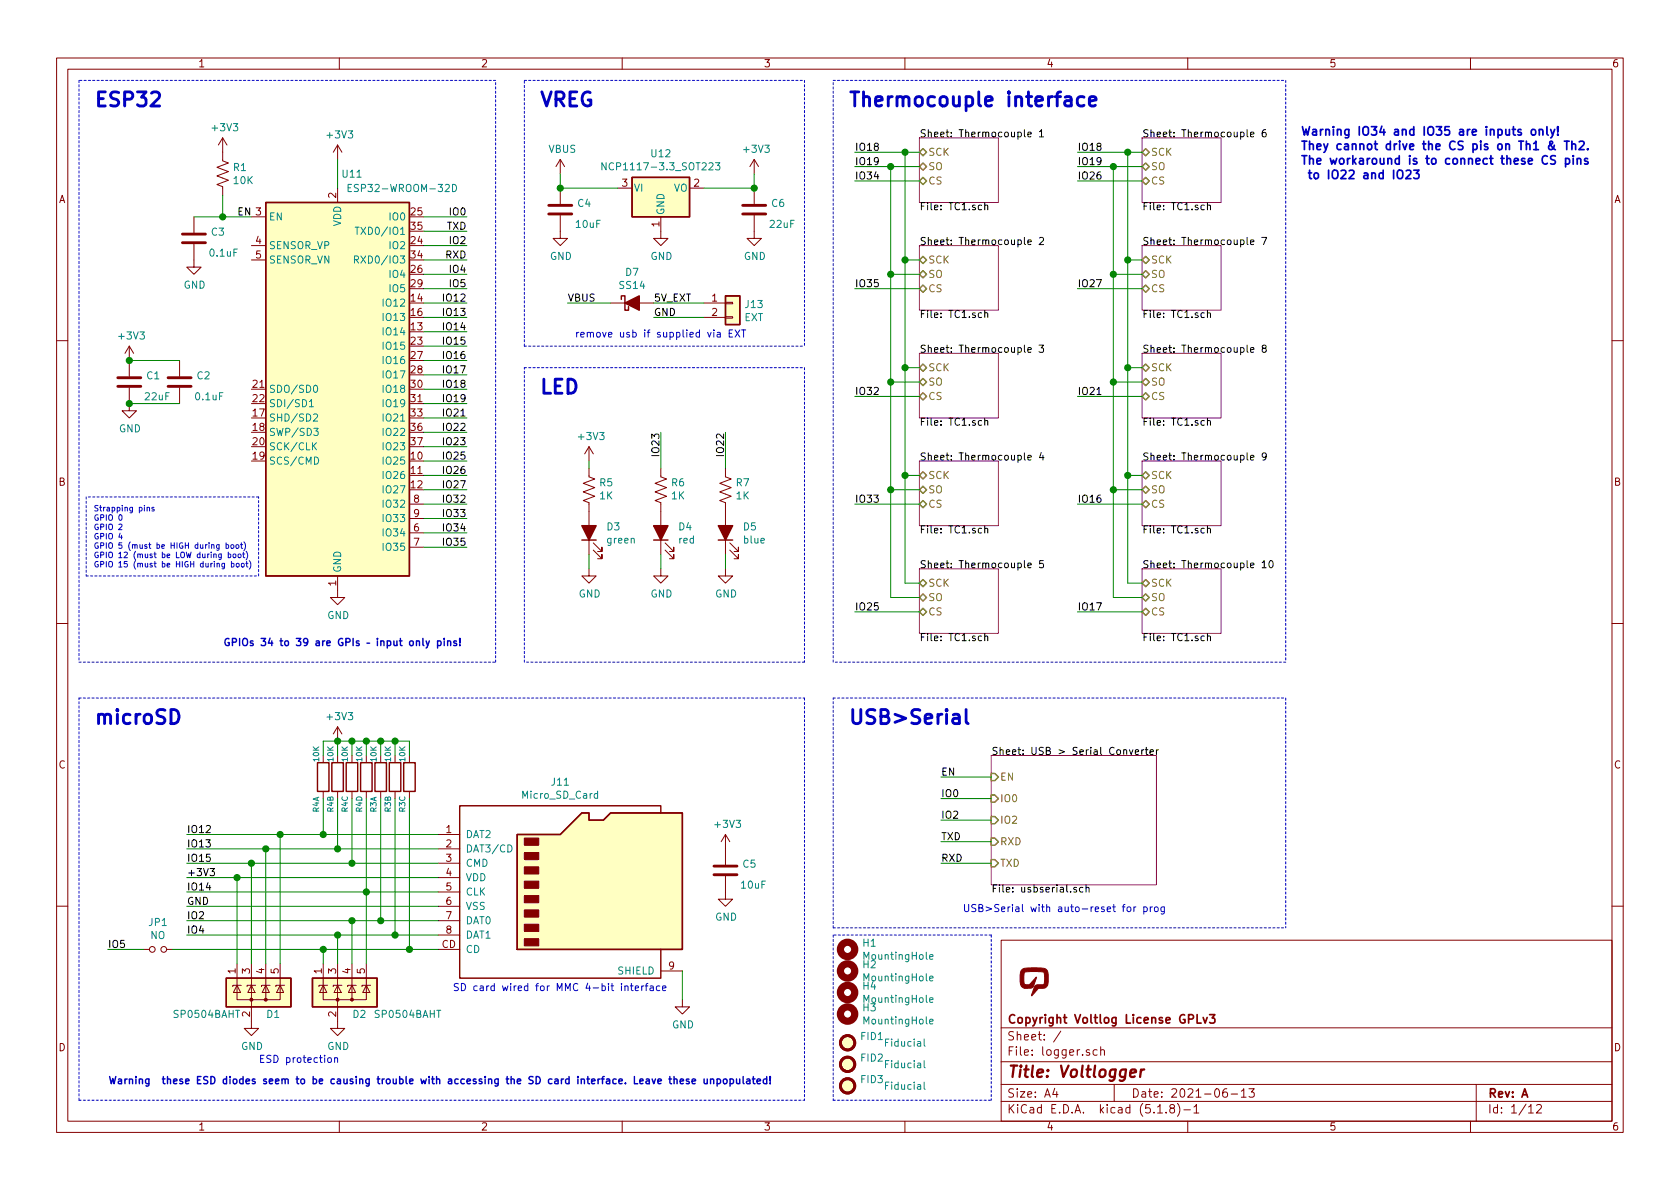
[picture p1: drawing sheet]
EESchema Schematic File Version 4
EELAYER 30 0
EELAYER END
$Descr A4 11693 8268
encoding utf-8
Sheet 1 12
Title "Voltlogger"
Date "2021-06-13"
Rev "A"
Comp "Copyright Voltlog License GPLv3"
Comment1 ""
Comment2 ""
Comment3 ""
Comment4 ""
$EndDescr
$Comp
L RF_Module:ESP32-WROOM-32D U11
U 1 1
P 2350 2700
F 0 "U11" H 2450 4200 50  0000 C CNN
F 1 "ESP32-WROOM-32D" H 2800 4100 50  0000 C CNN
F 2 "RF_Module:ESP32-WROOM-32" H 2350 1200 50  0001 C CNN
F 3 "https://www.espressif.com/sites/default/files/documentation/esp32-wroom-32d_esp32-wroom-32u_datasheet_en.pdf" H 2050 2750 50  0001 C CNN
	1    2350 2700
	1    0    0    -1  
$EndComp
$Comp
L Device:C C1
U 1 1
P 900 2650
F 0 "C1" H 1015 2696 50  0000 L CNN
F 1 "22uF" H 1000 2550 50  0000 L CNN
F 2 "Capacitor_SMD:C_0805_2012Metric" H 938 2500 50  0001 C CNN
F 3 "~" H 900 2650 50  0001 C CNN
	1    900  2650
	1    0    0    -1  
$EndComp
$Comp
L Device:C C2
U 1 1
P 1250 2650
F 0 "C2" H 1365 2696 50  0000 L CNN
F 1 "0.1uF" H 1350 2550 50  0000 L CNN
F 2 "Capacitor_SMD:C_0603_1608Metric" H 1288 2500 50  0001 C CNN
F 3 "~" H 1250 2650 50  0001 C CNN
	1    1250 2650
	1    0    0    -1  
$EndComp
$Comp
L Device:R_US R1
U 1 1
P 1550 1200
F 0 "R1" H 1618 1246 50  0000 L CNN
F 1 "10K" H 1618 1155 50  0000 L CNN
F 2 "Resistor_SMD:R_0603_1608Metric" V 1590 1190 50  0001 C CNN
F 3 "~" H 1550 1200 50  0001 C CNN
	1    1550 1200
	1    0    0    -1  
$EndComp
$Comp
L Device:C C3
U 1 1
P 1350 1650
F 0 "C3" H 1465 1696 50  0000 L CNN
F 1 "0.1uF" H 1450 1550 50  0000 L CNN
F 2 "Capacitor_SMD:C_0603_1608Metric" H 1388 1500 50  0001 C CNN
F 3 "~" H 1350 1650 50  0001 C CNN
	1    1350 1650
	1    0    0    -1  
$EndComp
$Comp
L power:+3V3 #PWR04
U 1 1
P 1550 1050
F 0 "#PWR04" H 1550 900 50  0001 C CNN
F 1 "+3V3" H 1565 1223 50  0000 C CNN
F 2 "" H 1550 1050 50  0001 C CNN
F 3 "" H 1550 1050 50  0001 C CNN
	1    1550 1050
	1    0    0    -1  
$EndComp
$Comp
L power:+3V3 #PWR05
U 1 1
P 2350 1100
F 0 "#PWR05" H 2350 950 50  0001 C CNN
F 1 "+3V3" H 2365 1273 50  0000 C CNN
F 2 "" H 2350 1100 50  0001 C CNN
F 3 "" H 2350 1100 50  0001 C CNN
	1    2350 1100
	1    0    0    -1  
$EndComp
Wire Wire Line
	2350 1300 2350 1100
Wire Wire Line
	1750 1500 1550 1500
Wire Wire Line
	1550 1350 1550 1500
Connection ~ 1550 1500
Wire Wire Line
	1550 1500 1350 1500
$Comp
L power:GND #PWR03
U 1 1
P 1350 1800
F 0 "#PWR03" H 1350 1550 50  0001 C CNN
F 1 "GND" H 1355 1627 50  0000 C CNN
F 2 "" H 1350 1800 50  0001 C CNN
F 3 "" H 1350 1800 50  0001 C CNN
	1    1350 1800
	1    0    0    -1  
$EndComp
$Comp
L power:GND #PWR06
U 1 1
P 2350 4100
F 0 "#PWR06" H 2350 3850 50  0001 C CNN
F 1 "GND" H 2355 3927 50  0000 C CNN
F 2 "" H 2350 4100 50  0001 C CNN
F 3 "" H 2350 4100 50  0001 C CNN
	1    2350 4100
	1    0    0    -1  
$EndComp
$Comp
L power:GND #PWR02
U 1 1
P 900 2800
F 0 "#PWR02" H 900 2550 50  0001 C CNN
F 1 "GND" H 905 2627 50  0000 C CNN
F 2 "" H 900 2800 50  0001 C CNN
F 3 "" H 900 2800 50  0001 C CNN
	1    900  2800
	1    0    0    -1  
$EndComp
$Comp
L power:+3V3 #PWR01
U 1 1
P 900 2500
F 0 "#PWR01" H 900 2350 50  0001 C CNN
F 1 "+3V3" H 915 2673 50  0000 C CNN
F 2 "" H 900 2500 50  0001 C CNN
F 3 "" H 900 2500 50  0001 C CNN
	1    900  2500
	1    0    0    -1  
$EndComp
Wire Wire Line
	900  2500 1250 2500
Connection ~ 900  2500
Wire Wire Line
	1250 2800 900  2800
Connection ~ 900  2800
Text Label 1650 1500 0    50   ~ 0
EN
Wire Wire Line
	3250 1500 2950 1500
Text Label 3250 1500 2    50   ~ 0
IO0
Wire Wire Line
	3250 1600 2950 1600
Wire Wire Line
	3250 1800 2950 1800
Text Label 3250 1600 2    50   ~ 0
TXD
Text Label 3250 1800 2    50   ~ 0
RXD
$Comp
L Device:LED_ALT D3
U 1 1
P 4100 3700
F 0 "D3" V 4139 3582 50  0000 R CNN
F 1 "green" V 4048 3582 50  0000 R CNN
F 2 "LED_SMD:LED_0603_1608Metric" H 4100 3700 50  0001 C CNN
F 3 "~" H 4100 3700 50  0001 C CNN
	1    4100 3700
	0    -1   -1   0   
$EndComp
$Comp
L Device:R_US R5
U 1 1
P 4100 3400
F 0 "R5" H 4032 3354 50  0000 R CNN
F 1 "1K" H 4032 3445 50  0000 R CNN
F 2 "Resistor_SMD:R_0603_1608Metric" V 4140 3390 50  0001 C CNN
F 3 "~" H 4100 3400 50  0001 C CNN
	1    4100 3400
	-1   0    0    1   
$EndComp
$Comp
L power:+3V3 #PWR010
U 1 1
P 4100 3200
F 0 "#PWR010" H 4100 3050 50  0001 C CNN
F 1 "+3V3" H 4115 3373 50  0000 C CNN
F 2 "" H 4100 3200 50  0001 C CNN
F 3 "" H 4100 3200 50  0001 C CNN
	1    4100 3200
	1    0    0    -1  
$EndComp
$Comp
L power:GND #PWR011
U 1 1
P 4100 3950
F 0 "#PWR011" H 4100 3700 50  0001 C CNN
F 1 "GND" H 4105 3777 50  0000 C CNN
F 2 "" H 4100 3950 50  0001 C CNN
F 3 "" H 4100 3950 50  0001 C CNN
	1    4100 3950
	1    0    0    -1  
$EndComp
Wire Wire Line
	4100 3950 4100 3850
$Comp
L Device:LED_ALT D4
U 1 1
P 4600 3700
F 0 "D4" V 4639 3582 50  0000 R CNN
F 1 "red" V 4548 3582 50  0000 R CNN
F 2 "LED_SMD:LED_0603_1608Metric" H 4600 3700 50  0001 C CNN
F 3 "~" H 4600 3700 50  0001 C CNN
	1    4600 3700
	0    -1   -1   0   
$EndComp
$Comp
L power:GND #PWR012
U 1 1
P 4600 3950
F 0 "#PWR012" H 4600 3700 50  0001 C CNN
F 1 "GND" H 4605 3777 50  0000 C CNN
F 2 "" H 4600 3950 50  0001 C CNN
F 3 "" H 4600 3950 50  0001 C CNN
	1    4600 3950
	1    0    0    -1  
$EndComp
$Comp
L Device:R_US R6
U 1 1
P 4600 3400
F 0 "R6" H 4532 3354 50  0000 R CNN
F 1 "1K" H 4532 3445 50  0000 R CNN
F 2 "Resistor_SMD:R_0603_1608Metric" V 4640 3390 50  0001 C CNN
F 3 "~" H 4600 3400 50  0001 C CNN
	1    4600 3400
	-1   0    0    1   
$EndComp
Wire Wire Line
	4600 3850 4600 3950
Wire Wire Line
	4600 3250 4600 3000
Wire Wire Line
	4100 3250 4100 3200
Wire Wire Line
	5950 1250 6400 1250
Text Label 5950 1050 0    50   ~ 0
IO18
Text Label 5950 1150 0    50   ~ 0
IO19
Text Label 5950 1250 0    50   ~ 0
IO34
$Sheet
S 6400 1700 550  450 
U 5FD5C0FE
F0 "Thermocouple 2" 50
F1 "TC1.sch" 50
F2 "SCK" B L 6400 1800 50 
F3 "SO" B L 6400 1900 50 
F4 "CS" B L 6400 2000 50 
$EndSheet
Wire Wire Line
	6400 1800 6300 1800
Wire Wire Line
	6300 1800 6300 1050
Connection ~ 6300 1050
Wire Wire Line
	6300 1050 6400 1050
Wire Wire Line
	6200 1900 6400 1900
$Sheet
S 6400 2450 550  450 
U 5FD5D3B2
F0 "Thermocouple 3" 50
F1 "TC1.sch" 50
F2 "SCK" B L 6400 2550 50 
F3 "SO" B L 6400 2650 50 
F4 "CS" B L 6400 2750 50 
$EndSheet
$Sheet
S 6400 3200 550  450 
U 5FD5D763
F0 "Thermocouple 4" 50
F1 "TC1.sch" 50
F2 "SCK" B L 6400 3300 50 
F3 "SO" B L 6400 3400 50 
F4 "CS" B L 6400 3500 50 
$EndSheet
$Sheet
S 6400 3950 550  450 
U 5FD5DA58
F0 "Thermocouple 5" 50
F1 "TC1.sch" 50
F2 "SCK" B L 6400 4050 50 
F3 "SO" B L 6400 4150 50 
F4 "CS" B L 6400 4250 50 
$EndSheet
Wire Wire Line
	6300 1800 6300 2550
Wire Wire Line
	6300 4050 6400 4050
Connection ~ 6300 1800
Wire Wire Line
	6400 4150 6200 4150
Wire Wire Line
	6200 4150 6200 3400
Wire Wire Line
	6400 2550 6300 2550
Connection ~ 6300 2550
Wire Wire Line
	6300 2550 6300 3300
Wire Wire Line
	6400 2650 6200 2650
Connection ~ 6200 2650
Wire Wire Line
	6200 2650 6200 1900
Wire Wire Line
	6400 3300 6300 3300
Connection ~ 6300 3300
Wire Wire Line
	6300 3300 6300 4050
Wire Wire Line
	6400 3400 6200 3400
Connection ~ 6200 3400
Wire Wire Line
	6200 3400 6200 2650
Wire Wire Line
	6400 2000 5950 2000
Wire Wire Line
	5950 2750 6400 2750
Wire Wire Line
	5950 3500 6400 3500
Wire Wire Line
	5950 4250 6400 4250
Wire Wire Line
	7500 1250 7950 1250
Text Label 7500 1050 0    50   ~ 0
IO18
Text Label 7500 1150 0    50   ~ 0
IO19
Text Label 7500 1250 0    50   ~ 0
IO26
$Sheet
S 7950 950  550  450 
U 5FD6293D
F0 "Thermocouple 6" 50
F1 "TC1.sch" 50
F2 "SCK" B L 7950 1050 50 
F3 "SO" B L 7950 1150 50 
F4 "CS" B L 7950 1250 50 
$EndSheet
Wire Wire Line
	7500 1150 7750 1150
$Sheet
S 7950 1700 550  450 
U 5FD62944
F0 "Thermocouple 7" 50
F1 "TC1.sch" 50
F2 "SCK" B L 7950 1800 50 
F3 "SO" B L 7950 1900 50 
F4 "CS" B L 7950 2000 50 
$EndSheet
Wire Wire Line
	7950 1800 7850 1800
Wire Wire Line
	7850 1800 7850 1050
Connection ~ 7850 1050
Wire Wire Line
	7850 1050 7950 1050
Wire Wire Line
	7750 1900 7950 1900
$Sheet
S 7950 2450 550  450 
U 5FD62951
F0 "Thermocouple 8" 50
F1 "TC1.sch" 50
F2 "SCK" B L 7950 2550 50 
F3 "SO" B L 7950 2650 50 
F4 "CS" B L 7950 2750 50 
$EndSheet
$Sheet
S 7950 3200 550  450 
U 5FD62956
F0 "Thermocouple 9" 50
F1 "TC1.sch" 50
F2 "SCK" B L 7950 3300 50 
F3 "SO" B L 7950 3400 50 
F4 "CS" B L 7950 3500 50 
$EndSheet
$Sheet
S 7950 3950 550  450 
U 5FD6295B
F0 "Thermocouple 10" 50
F1 "TC1.sch" 50
F2 "SCK" B L 7950 4050 50 
F3 "SO" B L 7950 4150 50 
F4 "CS" B L 7950 4250 50 
$EndSheet
Wire Wire Line
	7850 1800 7850 2550
Wire Wire Line
	7850 4050 7950 4050
Connection ~ 7850 1800
Wire Wire Line
	7950 4150 7750 4150
Wire Wire Line
	7750 4150 7750 3400
Wire Wire Line
	7950 2550 7850 2550
Connection ~ 7850 2550
Wire Wire Line
	7850 2550 7850 3300
Wire Wire Line
	7950 2650 7750 2650
Connection ~ 7750 2650
Wire Wire Line
	7750 2650 7750 1900
Wire Wire Line
	7950 3300 7850 3300
Connection ~ 7850 3300
Wire Wire Line
	7850 3300 7850 4050
Wire Wire Line
	7950 3400 7750 3400
Connection ~ 7750 3400
Wire Wire Line
	7750 3400 7750 2650
Wire Wire Line
	7950 2000 7500 2000
Wire Wire Line
	7500 2750 7950 2750
Wire Wire Line
	7500 3500 7950 3500
Wire Wire Line
	7500 4250 7950 4250
Text Label 5950 2000 0    50   ~ 0
IO35
Text Label 5950 2750 0    50   ~ 0
IO32
Text Label 5950 3500 0    50   ~ 0
IO33
Text Label 5950 4250 0    50   ~ 0
IO25
Text Label 7500 2000 0    50   ~ 0
IO27
Wire Wire Line
	6550 5400 6900 5400
Wire Wire Line
	6550 5550 6900 5550
Wire Wire Line
	6550 5850 6900 5850
Wire Wire Line
	6550 6000 6900 6000
Text Label 6550 5400 0    50   ~ 0
EN
Text Label 6550 5550 0    50   ~ 0
IO0
Text Label 6550 6000 0    50   ~ 0
RXD
Text Label 6550 5850 0    50   ~ 0
TXD
Text Notes 3150 6900 0    50   ~ 0
SD card wired for MMC 4-bit interface
Wire Wire Line
	6550 5700 6900 5700
Text Label 6550 5700 0    50   ~ 0
IO2
Wire Wire Line
	3250 1700 2950 1700
Text Label 3250 1700 2    50   ~ 0
IO2
$Comp
L Device:C C5
U 1 1
P 5050 6050
F 0 "C5" H 5165 6096 50  0000 L CNN
F 1 "10uF" H 5150 5950 50  0000 L CNN
F 2 "Capacitor_SMD:C_0805_2012Metric" H 5088 5900 50  0001 C CNN
F 3 "~" H 5050 6050 50  0001 C CNN
	1    5050 6050
	1    0    0    -1  
$EndComp
$Comp
L power:+3V3 #PWR017
U 1 1
P 5050 5900
F 0 "#PWR017" H 5050 5750 50  0001 C CNN
F 1 "+3V3" H 5065 6073 50  0000 C CNN
F 2 "" H 5050 5900 50  0001 C CNN
F 3 "" H 5050 5900 50  0001 C CNN
	1    5050 5900
	1    0    0    -1  
$EndComp
$Comp
L power:GND #PWR018
U 1 1
P 5050 6200
F 0 "#PWR018" H 5050 5950 50  0001 C CNN
F 1 "GND" H 5055 6027 50  0000 C CNN
F 2 "" H 5050 6200 50  0001 C CNN
F 3 "" H 5050 6200 50  0001 C CNN
	1    5050 6200
	1    0    0    -1  
$EndComp
Wire Wire Line
	1300 6000 1750 6000
Wire Wire Line
	1300 6300 3050 6300
Text Label 1300 6100 0    50   ~ 0
+3V3
Text Label 1300 6300 0    50   ~ 0
GND
$Comp
L Power_Protection:SP0504BAHT D2
U 1 1
P 2350 6900
F 0 "D2" H 2450 6750 50  0000 L CNN
F 1 "SP0504BAHT" H 2600 6750 50  0000 L CNN
F 2 "Package_TO_SOT_SMD:SOT-23-5" H 2650 6850 50  0001 L CNN
F 3 "http://www.littelfuse.com/~/media/files/littelfuse/technical%20resources/documents/data%20sheets/sp05xxba.pdf" H 2475 7025 50  0001 C CNN
	1    2350 6900
	1    0    0    -1  
$EndComp
$Comp
L Power_Protection:SP0504BAHT D1
U 1 1
P 1750 6900
F 0 "D1" H 1850 6750 50  0000 L CNN
F 1 "SP0504BAHT" H 1200 6750 50  0000 L CNN
F 2 "Package_TO_SOT_SMD:SOT-23-5" H 2050 6850 50  0001 L CNN
F 3 "http://www.littelfuse.com/~/media/files/littelfuse/technical%20resources/documents/data%20sheets/sp05xxba.pdf" H 1875 7025 50  0001 C CNN
	1    1750 6900
	1    0    0    -1  
$EndComp
$Comp
L power:GND #PWR09
U 1 1
P 2350 7100
F 0 "#PWR09" H 2350 6850 50  0001 C CNN
F 1 "GND" H 2355 6927 50  0000 C CNN
F 2 "" H 2350 7100 50  0001 C CNN
F 3 "" H 2350 7100 50  0001 C CNN
	1    2350 7100
	1    0    0    -1  
$EndComp
$Comp
L power:GND #PWR07
U 1 1
P 1750 7100
F 0 "#PWR07" H 1750 6850 50  0001 C CNN
F 1 "GND" H 1755 6927 50  0000 C CNN
F 2 "" H 1750 7100 50  0001 C CNN
F 3 "" H 1750 7100 50  0001 C CNN
	1    1750 7100
	1    0    0    -1  
$EndComp
Connection ~ 2350 5900
Wire Wire Line
	2350 5900 3050 5900
$Comp
L power:GND #PWR014
U 1 1
P 4750 6950
F 0 "#PWR014" H 4750 6700 50  0001 C CNN
F 1 "GND" H 4755 6777 50  0000 C CNN
F 2 "" H 4750 6950 50  0001 C CNN
F 3 "" H 4750 6950 50  0001 C CNN
	1    4750 6950
	1    0    0    -1  
$EndComp
$Comp
L Regulator_Linear:NCP1117-3.3_SOT223 U12
U 1 1
P 4600 1300
F 0 "U12" H 4600 1542 50  0000 C CNN
F 1 "NCP1117-3.3_SOT223" H 4600 1451 50  0000 C CNN
F 2 "Package_TO_SOT_SMD:SOT-223-3_TabPin2" H 4600 1500 50  0001 C CNN
F 3 "http://www.onsemi.com/pub_link/Collateral/NCP1117-D.PDF" H 4700 1050 50  0001 C CNN
	1    4600 1300
	1    0    0    -1  
$EndComp
$Comp
L Device:C C4
U 1 1
P 3900 1450
F 0 "C4" H 4015 1496 50  0000 L CNN
F 1 "10uF" H 4000 1350 50  0000 L CNN
F 2 "Capacitor_SMD:C_0805_2012Metric" H 3938 1300 50  0001 C CNN
F 3 "~" H 3900 1450 50  0001 C CNN
	1    3900 1450
	1    0    0    -1  
$EndComp
$Comp
L Device:C C6
U 1 1
P 5250 1450
F 0 "C6" H 5365 1496 50  0000 L CNN
F 1 "22uF" H 5350 1350 50  0000 L CNN
F 2 "Capacitor_SMD:C_0805_2012Metric" H 5288 1300 50  0001 C CNN
F 3 "~" H 5250 1450 50  0001 C CNN
	1    5250 1450
	1    0    0    -1  
$EndComp
$Comp
L power:GND #PWR019
U 1 1
P 4600 1600
F 0 "#PWR019" H 4600 1350 50  0001 C CNN
F 1 "GND" H 4605 1427 50  0000 C CNN
F 2 "" H 4600 1600 50  0001 C CNN
F 3 "" H 4600 1600 50  0001 C CNN
	1    4600 1600
	1    0    0    -1  
$EndComp
$Comp
L power:GND #PWR016
U 1 1
P 3900 1600
F 0 "#PWR016" H 3900 1350 50  0001 C CNN
F 1 "GND" H 3905 1427 50  0000 C CNN
F 2 "" H 3900 1600 50  0001 C CNN
F 3 "" H 3900 1600 50  0001 C CNN
	1    3900 1600
	1    0    0    -1  
$EndComp
$Comp
L power:GND #PWR021
U 1 1
P 5250 1600
F 0 "#PWR021" H 5250 1350 50  0001 C CNN
F 1 "GND" H 5255 1427 50  0000 C CNN
F 2 "" H 5250 1600 50  0001 C CNN
F 3 "" H 5250 1600 50  0001 C CNN
	1    5250 1600
	1    0    0    -1  
$EndComp
Wire Wire Line
	3900 1300 4300 1300
Wire Wire Line
	4900 1300 5250 1300
$Comp
L power:+3V3 #PWR020
U 1 1
P 5250 1200
F 0 "#PWR020" H 5250 1050 50  0001 C CNN
F 1 "+3V3" H 5265 1373 50  0000 C CNN
F 2 "" H 5250 1200 50  0001 C CNN
F 3 "" H 5250 1200 50  0001 C CNN
	1    5250 1200
	1    0    0    -1  
$EndComp
Wire Wire Line
	5250 1300 5250 1200
Connection ~ 5250 1300
$Comp
L power:VBUS #PWR015
U 1 1
P 3900 1200
F 0 "#PWR015" H 3900 1050 50  0001 C CNN
F 1 "VBUS" H 3915 1373 50  0000 C CNN
F 2 "" H 3900 1200 50  0001 C CNN
F 3 "" H 3900 1200 50  0001 C CNN
	1    3900 1200
	1    0    0    -1  
$EndComp
Wire Wire Line
	3900 1300 3900 1200
Connection ~ 3900 1300
Text Label 1300 5800 0    50   ~ 0
IO12
Text Label 1300 5900 0    50   ~ 0
IO13
Text Label 1300 6000 0    50   ~ 0
IO15
Text Label 1300 6200 0    50   ~ 0
IO14
Text Label 1300 6400 0    50   ~ 0
IO2
Text Label 1300 6500 0    50   ~ 0
IO4
Wire Wire Line
	3250 2100 2950 2100
Wire Wire Line
	3250 2200 2950 2200
Wire Wire Line
	3250 2300 2950 2300
Wire Wire Line
	3250 2400 2950 2400
Text Label 3250 2100 2    50   ~ 0
IO12
Text Label 3250 2200 2    50   ~ 0
IO13
Text Label 3250 2300 2    50   ~ 0
IO14
Text Label 3250 2400 2    50   ~ 0
IO15
Wire Wire Line
	3250 1900 2950 1900
Text Label 3250 1900 2    50   ~ 0
IO4
$Comp
L logger-rescue:R_Pack04_Split-Device R3
U 1 1
P 2650 5400
F 0 "R3" V 2600 5150 39  0000 L CNN
F 1 "10K" V 2600 5500 39  0000 L CNN
F 2 "Resistor_SMD:R_Array_Convex_4x0603" V 2580 5400 50  0001 C CNN
F 3 "~" H 2650 5400 50  0001 C CNN
	1    2650 5400
	1    0    0    -1  
$EndComp
$Comp
L logger-rescue:R_Pack04_Split-Device R3
U 2 1
P 2750 5400
F 0 "R3" V 2700 5150 39  0000 L CNN
F 1 "10K" V 2700 5500 39  0000 L CNN
F 2 "Resistor_SMD:R_Array_Convex_4x0603" V 2680 5400 50  0001 C CNN
F 3 "~" H 2750 5400 50  0001 C CNN
	2    2750 5400
	1    0    0    -1  
$EndComp
$Comp
L logger-rescue:R_Pack04_Split-Device R3
U 3 1
P 2850 5400
F 0 "R3" V 2800 5150 39  0000 L CNN
F 1 "10K" V 2800 5500 39  0000 L CNN
F 2 "Resistor_SMD:R_Array_Convex_4x0603" V 2780 5400 50  0001 C CNN
F 3 "~" H 2850 5400 50  0001 C CNN
	3    2850 5400
	1    0    0    -1  
$EndComp
$Comp
L logger-rescue:R_Pack04_Split-Device R4
U 1 1
P 2250 5400
F 0 "R4" V 2200 5150 39  0000 L CNN
F 1 "10K" V 2200 5500 39  0000 L CNN
F 2 "Resistor_SMD:R_Array_Convex_4x0603" V 2180 5400 50  0001 C CNN
F 3 "~" H 2250 5400 50  0001 C CNN
	1    2250 5400
	1    0    0    -1  
$EndComp
Wire Wire Line
	2350 5250 2350 5150
Wire Wire Line
	2350 5150 2450 5150
Wire Wire Line
	2750 5250 2750 5150
Wire Wire Line
	2650 5250 2650 5150
Connection ~ 2650 5150
Wire Wire Line
	2650 5150 2750 5150
Wire Wire Line
	2550 5250 2550 5150
Connection ~ 2550 5150
Wire Wire Line
	2550 5150 2650 5150
Wire Wire Line
	2450 5250 2450 5150
Connection ~ 2450 5150
Wire Wire Line
	2450 5150 2550 5150
$Comp
L power:+3V3 #PWR08
U 1 1
P 2350 5150
F 0 "#PWR08" H 2350 5000 50  0001 C CNN
F 1 "+3V3" H 2365 5323 50  0000 C CNN
F 2 "" H 2350 5150 50  0001 C CNN
F 3 "" H 2350 5150 50  0001 C CNN
	1    2350 5150
	1    0    0    -1  
$EndComp
Connection ~ 2350 5150
Wire Wire Line
	2350 5550 2350 5900
Wire Wire Line
	2450 5550 2450 6000
Connection ~ 2450 6000
Wire Wire Line
	2450 6000 3050 6000
Wire Wire Line
	1300 6200 2550 6200
Connection ~ 2550 6200
Wire Wire Line
	2550 6200 3050 6200
Wire Wire Line
	2550 5550 2550 6200
Wire Wire Line
	2650 5550 2650 6400
Connection ~ 2650 6400
Wire Wire Line
	2650 6400 3050 6400
Wire Wire Line
	2750 5550 2750 6500
Connection ~ 2750 6500
Wire Wire Line
	2750 6500 3050 6500
Wire Wire Line
	3250 2700 2950 2700
Text Label 3250 2700 2    50   ~ 0
IO18
Wire Wire Line
	3250 2800 2950 2800
Text Label 3250 2800 2    50   ~ 0
IO19
Wire Wire Line
	3250 2900 2950 2900
Wire Wire Line
	3250 3000 2950 3000
Wire Wire Line
	3250 3100 2950 3100
Wire Wire Line
	3250 3200 2950 3200
Wire Wire Line
	3250 3300 2950 3300
Wire Wire Line
	3250 3400 2950 3400
Wire Wire Line
	3250 3500 2950 3500
Wire Wire Line
	3250 3600 2950 3600
Wire Wire Line
	3250 3700 2950 3700
Wire Wire Line
	3250 3800 2950 3800
Text Label 3250 2900 2    50   ~ 0
IO21
Text Label 3250 3000 2    50   ~ 0
IO22
Text Label 3250 3100 2    50   ~ 0
IO23
Text Label 3250 3200 2    50   ~ 0
IO25
Text Label 3250 3300 2    50   ~ 0
IO26
Text Label 3250 3400 2    50   ~ 0
IO27
Text Label 3250 3500 2    50   ~ 0
IO32
Text Label 3250 3600 2    50   ~ 0
IO33
Text Label 3250 3700 2    50   ~ 0
IO34
Text Label 3250 3800 2    50   ~ 0
IO35
Text Notes 650  3950 0    39   ~ 0
Strapping pins\nGPIO 0\nGPIO 2\nGPIO 4\nGPIO 5 (must be HIGH during boot)\nGPIO 12 (must be LOW during boot)\nGPIO 15 (must be HIGH during boot)
Wire Notes Line
	600  4000 1800 4000
Wire Notes Line
	1800 4000 1800 3450
Wire Notes Line
	1800 3450 600  3450
Wire Notes Line
	600  3450 600  4000
Wire Wire Line
	3250 2500 2950 2500
Text Label 3250 2500 2    50   ~ 0
IO16
Text Label 4600 3000 3    50   ~ 0
IO23
$Comp
L Device:LED_ALT D5
U 1 1
P 5050 3700
F 0 "D5" V 5089 3582 50  0000 R CNN
F 1 "blue" V 4998 3582 50  0000 R CNN
F 2 "LED_SMD:LED_0603_1608Metric" H 5050 3700 50  0001 C CNN
F 3 "~" H 5050 3700 50  0001 C CNN
	1    5050 3700
	0    -1   -1   0   
$EndComp
$Comp
L power:GND #PWR013
U 1 1
P 5050 3950
F 0 "#PWR013" H 5050 3700 50  0001 C CNN
F 1 "GND" H 5055 3777 50  0000 C CNN
F 2 "" H 5050 3950 50  0001 C CNN
F 3 "" H 5050 3950 50  0001 C CNN
	1    5050 3950
	1    0    0    -1  
$EndComp
$Comp
L Device:R_US R7
U 1 1
P 5050 3400
F 0 "R7" H 4982 3354 50  0000 R CNN
F 1 "1K" H 4982 3445 50  0000 R CNN
F 2 "Resistor_SMD:R_0603_1608Metric" V 5090 3390 50  0001 C CNN
F 3 "~" H 5050 3400 50  0001 C CNN
	1    5050 3400
	-1   0    0    1   
$EndComp
Wire Wire Line
	5050 3850 5050 3950
Wire Wire Line
	5050 3250 5050 3000
Text Label 5050 3000 3    50   ~ 0
IO22
Wire Wire Line
	3250 2600 2950 2600
Text Label 3250 2600 2    50   ~ 0
IO17
$Comp
L voltlog:Micro_SD_Card J11
U 1 1
P 3950 6150
F 0 "J11" H 3900 6867 50  0000 C CNN
F 1 "Micro_SD_Card" H 3900 6776 50  0000 C CNN
F 2 "Voltlog:XKTF-015-N" H 5100 6450 50  0001 C CNN
F 3 "http://katalog.we-online.de/em/datasheet/693072010801.pdf" H 3950 6150 50  0001 C CNN
	1    3950 6150
	1    0    0    -1  
$EndComp
Wire Wire Line
	4750 6750 4750 6950
Wire Wire Line
	3050 6600 2850 6600
Wire Wire Line
	750  6600 1000 6600
Text Label 750  6600 0    50   ~ 0
IO5
Wire Wire Line
	3250 2000 2950 2000
Text Label 3250 2000 2    50   ~ 0
IO5
$Comp
L Device:Jumper_NO_Small JP1
U 1 1
P 1100 6600
F 0 "JP1" H 1100 6415 50  0000 C CNN
F 1 "NO" H 1100 6506 50  0000 C CNN
F 2 "Jumper:SolderJumper-2_P1.3mm_Open_TrianglePad1.0x1.5mm" H 1100 6600 50  0001 C CNN
F 3 "~" H 1100 6600 50  0001 C CNN
	1    1100 6600
	-1   0    0    1   
$EndComp
$Comp
L logger-rescue:R_Pack04_Split-Device R4
U 2 1
P 2350 5400
F 0 "R4" V 2300 5150 39  0000 L CNN
F 1 "10K" V 2300 5500 39  0000 L CNN
F 2 "Resistor_SMD:R_Array_Convex_4x0603" V 2280 5400 50  0001 C CNN
F 3 "~" H 2350 5400 50  0001 C CNN
	2    2350 5400
	1    0    0    -1  
$EndComp
Wire Wire Line
	2750 5150 2850 5150
Wire Wire Line
	2850 5150 2850 5250
Connection ~ 2750 5150
Wire Wire Line
	2850 5550 2850 6600
Connection ~ 2850 6600
$Sheet
S 6900 5250 1150 900 
U 5FDC7766
F0 "USB > Serial Converter" 50
F1 "usbserial.sch" 50
F2 "EN" I L 6900 5400 50 
F3 "IO0" I L 6900 5550 50 
F4 "RXD" I L 6900 5850 50 
F5 "TXD" I L 6900 6000 50 
F6 "IO2" I L 6900 5700 50 
$EndSheet
$Comp
L Device:D_Schottky_ALT D7
U 1 1
P 4400 2100
F 0 "D7" H 4400 2316 50  0000 C CNN
F 1 "SS14" H 4400 2225 50  0000 C CNN
F 2 "Diode_SMD:D_SMA" H 4400 2100 50  0001 C CNN
F 3 "~" H 4400 2100 50  0001 C CNN
	1    4400 2100
	1    0    0    -1  
$EndComp
$Comp
L Connector_Generic:Conn_01x02 J13
U 1 1
P 5100 2100
F 0 "J13" H 5180 2092 50  0000 L CNN
F 1 "EXT" H 5180 2001 50  0000 L CNN
F 2 "Connector_PinHeader_2.54mm:PinHeader_1x02_P2.54mm_Vertical" H 5100 2100 50  0001 C CNN
F 3 "~" H 5100 2100 50  0001 C CNN
	1    5100 2100
	1    0    0    -1  
$EndComp
Wire Wire Line
	4550 2100 4900 2100
Wire Wire Line
	4900 2200 4550 2200
Text Label 4550 2200 0    50   ~ 0
GND
Text Label 4550 2100 0    50   ~ 0
5V_EXT
Wire Wire Line
	3950 2100 4250 2100
Text Label 3950 2100 0    50   ~ 0
VBUS
$Comp
L Mechanical:MountingHole H2
U 1 1
P 5900 6750
F 0 "H2" H 6000 6796 50  0000 L CNN
F 1 "MountingHole" H 6000 6705 50  0000 L CNN
F 2 "MountingHole:MountingHole_3.2mm_M3_ISO7380_Pad" H 5900 6750 50  0001 C CNN
F 3 "~" H 5900 6750 50  0001 C CNN
	1    5900 6750
	1    0    0    -1  
$EndComp
$Comp
L Mechanical:MountingHole H1
U 1 1
P 5900 6600
F 0 "H1" H 6000 6646 50  0000 L CNN
F 1 "MountingHole" H 6000 6555 50  0000 L CNN
F 2 "MountingHole:MountingHole_3.2mm_M3_ISO7380_Pad" H 5900 6600 50  0001 C CNN
F 3 "~" H 5900 6600 50  0001 C CNN
	1    5900 6600
	1    0    0    -1  
$EndComp
$Comp
L Mechanical:MountingHole H4
U 1 1
P 5900 6900
F 0 "H4" H 6000 6946 50  0000 L CNN
F 1 "MountingHole" H 6000 6855 50  0000 L CNN
F 2 "MountingHole:MountingHole_3.2mm_M3_ISO7380_Pad" H 5900 6900 50  0001 C CNN
F 3 "~" H 5900 6900 50  0001 C CNN
	1    5900 6900
	1    0    0    -1  
$EndComp
$Comp
L Mechanical:MountingHole H3
U 1 1
P 5900 7050
F 0 "H3" H 6000 7096 50  0000 L CNN
F 1 "MountingHole" H 6000 7005 50  0000 L CNN
F 2 "MountingHole:MountingHole_3.2mm_M3_ISO7380_Pad" H 5900 7050 50  0001 C CNN
F 3 "~" H 5900 7050 50  0001 C CNN
	1    5900 7050
	1    0    0    -1  
$EndComp
Wire Wire Line
	1300 5800 1950 5800
Wire Wire Line
	1200 6600 2250 6600
Wire Wire Line
	1950 6700 1950 5800
Connection ~ 1950 5800
Wire Wire Line
	1950 5800 2250 5800
Wire Wire Line
	1750 6700 1750 6000
Connection ~ 1750 6000
Wire Wire Line
	1750 6000 2450 6000
Wire Wire Line
	1300 5900 1850 5900
Wire Wire Line
	1300 6100 1650 6100
Wire Wire Line
	1850 6700 1850 5900
Connection ~ 1850 5900
Wire Wire Line
	1850 5900 2350 5900
Wire Wire Line
	1650 6700 1650 6100
Connection ~ 1650 6100
Wire Wire Line
	1650 6100 3050 6100
Wire Wire Line
	1300 6400 2450 6400
Wire Wire Line
	1300 6500 2350 6500
Wire Wire Line
	2550 6700 2550 6200
Wire Wire Line
	2450 6700 2450 6400
Connection ~ 2450 6400
Wire Wire Line
	2450 6400 2650 6400
Wire Wire Line
	2350 6700 2350 6500
Connection ~ 2350 6500
Wire Wire Line
	2350 6500 2750 6500
Wire Wire Line
	2250 6700 2250 6600
Connection ~ 2250 6600
Wire Wire Line
	2250 6600 2850 6600
Wire Wire Line
	2250 5550 2250 5800
Connection ~ 2250 5800
Wire Wire Line
	2250 5800 3050 5800
Wire Wire Line
	2250 5250 2250 5150
Wire Wire Line
	2250 5150 2350 5150
$Comp
L logger-rescue:R_Pack04_Split-Device R4
U 3 1
P 2450 5400
F 0 "R4" V 2400 5150 39  0000 L CNN
F 1 "10K" V 2400 5500 39  0000 L CNN
F 2 "Resistor_SMD:R_Array_Convex_4x0603" V 2380 5400 50  0001 C CNN
F 3 "~" H 2450 5400 50  0001 C CNN
	3    2450 5400
	1    0    0    -1  
$EndComp
$Comp
L logger-rescue:R_Pack04_Split-Device R4
U 4 1
P 2550 5400
F 0 "R4" V 2500 5150 39  0000 L CNN
F 1 "10K" V 2500 5500 39  0000 L CNN
F 2 "Resistor_SMD:R_Array_Convex_4x0603" V 2480 5400 50  0001 C CNN
F 3 "~" H 2550 5400 50  0001 C CNN
	4    2550 5400
	1    0    0    -1  
$EndComp
$Sheet
S 6400 950  550  450 
U 5FDEDB60
F0 "Thermocouple 1" 50
F1 "TC1.sch" 50
F2 "SCK" B L 6400 1050 50 
F3 "SO" B L 6400 1150 50 
F4 "CS" B L 6400 1250 50 
$EndSheet
Wire Wire Line
	5950 1150 6200 1150
Wire Wire Line
	5950 1050 6300 1050
Wire Wire Line
	6200 1900 6200 1150
Connection ~ 6200 1900
Connection ~ 6200 1150
Wire Wire Line
	6200 1150 6400 1150
Wire Wire Line
	7500 1050 7850 1050
Wire Wire Line
	7750 1900 7750 1150
Connection ~ 7750 1900
Connection ~ 7750 1150
Wire Wire Line
	7750 1150 7950 1150
Text Label 7500 4250 0    50   ~ 0
IO17
Text Label 7500 3500 0    50   ~ 0
IO16
Text Label 7500 2750 0    50   ~ 0
IO21
$Comp
L Mechanical:Fiducial FID1
U 1 1
P 5900 7250
F 0 "FID1" H 5985 7296 50  0000 L CNN
F 1 "Fiducial" H 6150 7250 50  0000 L CNN
F 2 "Fiducial:Fiducial_0.75mm_Mask1.5mm" H 5900 7250 50  0001 C CNN
F 3 "~" H 5900 7250 50  0001 C CNN
	1    5900 7250
	1    0    0    -1  
$EndComp
$Comp
L Mechanical:Fiducial FID2
U 1 1
P 5900 7400
F 0 "FID2" H 5985 7446 50  0000 L CNN
F 1 "Fiducial" H 6150 7400 50  0000 L CNN
F 2 "Fiducial:Fiducial_0.75mm_Mask1.5mm" H 5900 7400 50  0001 C CNN
F 3 "~" H 5900 7400 50  0001 C CNN
	1    5900 7400
	1    0    0    -1  
$EndComp
$Comp
L Mechanical:Fiducial FID3
U 1 1
P 5900 7550
F 0 "FID3" H 5985 7596 50  0000 L CNN
F 1 "Fiducial" H 6150 7550 50  0000 L CNN
F 2 "Fiducial:Fiducial_0.75mm_Mask1.5mm" H 5900 7550 50  0001 C CNN
F 3 "~" H 5900 7550 50  0001 C CNN
	1    5900 7550
	1    0    0    -1  
$EndComp
$Comp
L voltlog:VOLTLOG_LOGO V1
U 1 1
P 7200 6800
F 0 "V1" H 7200 6670 60  0001 C CNN
F 1 "VOLTLOG_LOGO" H 7200 6930 60  0001 C CNN
F 2 "Voltlog:voltlog_mask_5mm" H 7200 6800 50  0001 C CNN
F 3 "" H 7200 6800 50  0001 C CNN
	1    7200 6800
	1    0    0    -1  
$EndComp
Wire Notes Line
	550  4600 3450 4600
Wire Notes Line
	3450 4600 3450 550 
Wire Notes Line
	3450 550  550  550 
Wire Notes Line
	550  550  550  4600
Text Notes 650  750  0    98   ~ 20
ESP32
Text Notes 3750 750  0    98   ~ 20
VREG
Wire Notes Line
	3650 550  5600 550 
Wire Notes Line
	5600 550  5600 2400
Wire Notes Line
	3650 2400 3650 550 
Wire Notes Line
	3650 2400 5600 2400
Text Notes 4000 2350 0    50   ~ 0
remove usb if supplied via EXT
Wire Notes Line
	3650 2550 5600 2550
Wire Notes Line
	5600 2550 5600 4600
Wire Notes Line
	5600 4600 3650 4600
Wire Notes Line
	3650 4600 3650 2550
Text Notes 3750 2750 0    98   ~ 20
LED
Text Notes 650  5050 0    98   ~ 20
microSD
Wire Notes Line
	550  4850 5600 4850
Wire Notes Line
	5600 4850 5600 7650
Wire Notes Line
	550  7650 550  4850
Wire Notes Line
	550  7650 5600 7650
Text Notes 1800 7400 0    50   ~ 0
ESD protection
Wire Notes Line
	5800 550  8950 550 
Wire Notes Line
	8950 550  8950 4600
Wire Notes Line
	8950 4600 5800 4600
Wire Notes Line
	5800 4600 5800 550 
Text Notes 5900 750  0    98   ~ 20
Thermocouple interface
Wire Notes Line
	5800 4850 8950 4850
Wire Notes Line
	8950 4850 8950 6450
Wire Notes Line
	5800 6450 5800 4850
Wire Notes Line
	5800 6450 8950 6450
Text Notes 5900 5050 0    98   ~ 20
USB>Serial
Text Notes 6700 6350 0    50   ~ 0
USB>Serial with auto-reset for prog
Wire Notes Line
	5800 6500 5800 7650
Wire Notes Line
	5800 7650 6900 7650
Wire Notes Line
	6900 6500 5800 6500
Wire Notes Line
	6900 6500 6900 7650
Text Notes 1550 4500 0    50   ~ 10
GPIOs 34 to 39 are GPIs – input only pins!
Text Notes 9050 1250 0    59   ~ 12
Warning IO34 and IO35 are inputs only! \nThey cannot drive the CS pis on Th1 & Th2.\nThe workaround is to connect these CS pins\n to IO22 and IO23\n
Text Notes 750  7550 0    50   ~ 10
Warning  these ESD diodes seem to be causing trouble with accessing the SD card interface. Leave these unpopulated!
$EndSCHEMATC
